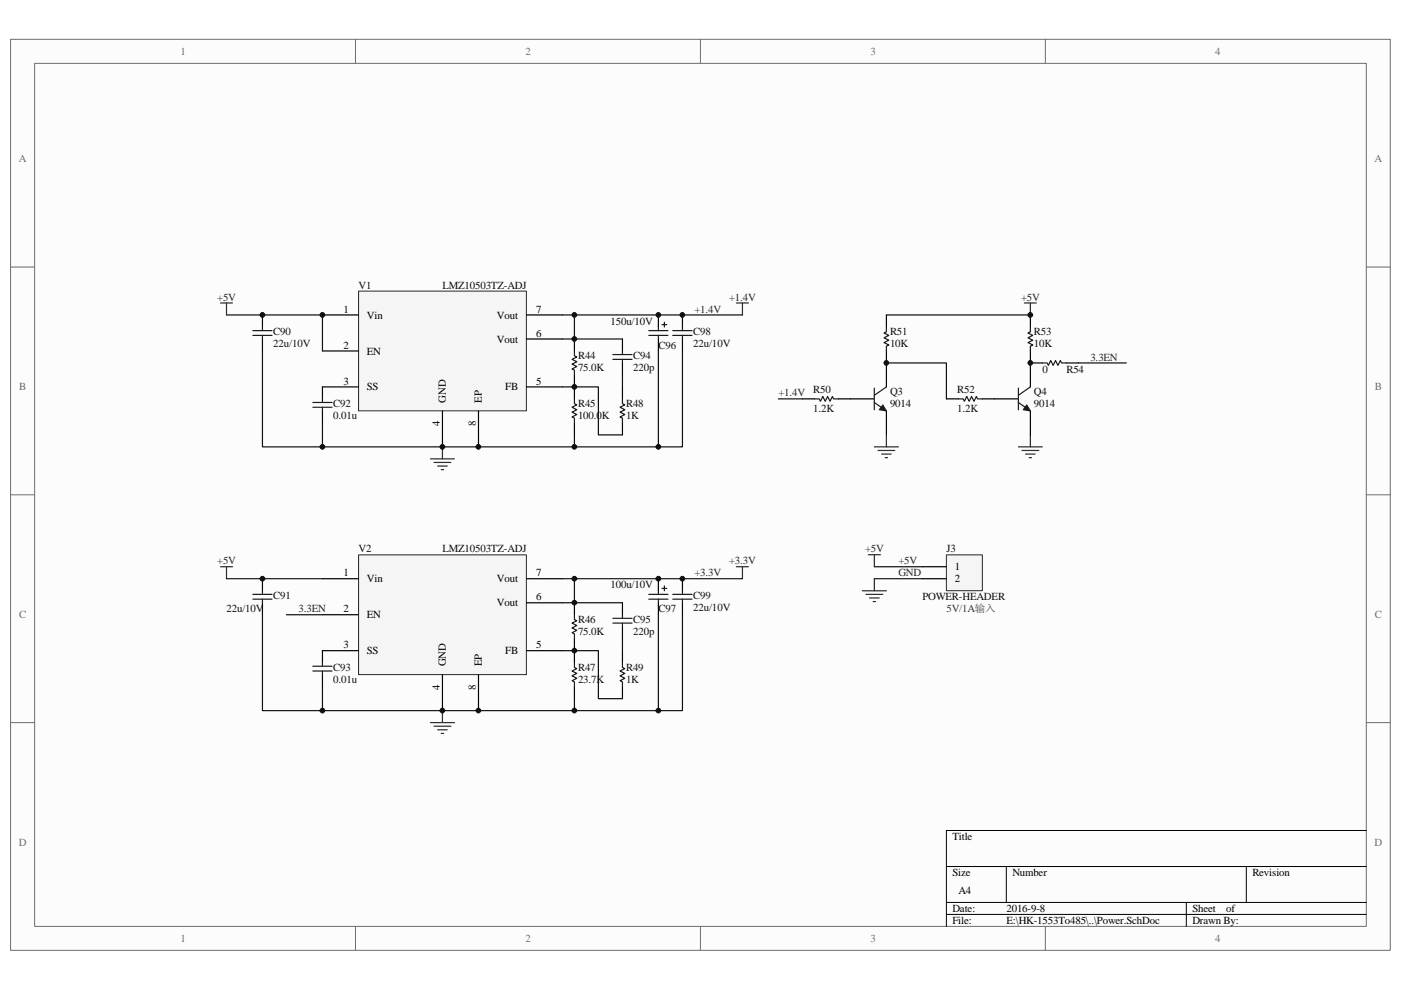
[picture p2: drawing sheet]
<svg xmlns="http://www.w3.org/2000/svg" width="297mm" height="210mm" viewBox="0 0 297 210" stroke-linecap="round" stroke-linejoin="round" font-family="sans-serif">
<path d="M2.3 8.4h292.5v193.2h-292.5z" fill="#fcfcfc"/>
<path d="M2.2 8.3h292.6v193.3h-292.6z" fill="none" stroke="#6e6e6e" stroke-width=".21"/>
<path d="M7.4 13.5h282.3v183h-282.3z" fill="#fcfcfc"/>
<g fill="none" stroke="#6e6e6e" stroke-width=".21">
<path d="M7.3 13.4h282.4v183.1h-282.4zM75.4 8.3v5.1M148.5 8.3v5.1M221.6 8.3v5.1M2.2 56.6h5.1M289.7 56.6h5.1M2.2 104.9h5.1M289.7 104.9h5.1M2.2 153.3h5.1M289.7 153.3h5.1M75.4 196.5v5.1M148.5 196.5v5.1"/>
<path d="M221.6 196.5v5.1"/>
</g>
<path d="M289.7 176.1h-89v20.4M200.7 183.8h89M200.7 191.4h89M200.7 194h89M213.4 183.8v7.6M251.5 191.4v5.1M264.2 183.8v7.6" fill="none" stroke="#000" stroke-width=".21"/>
<path d="M76 61.8h35.6v25.3h-35.6z" fill="#f5f5f5"/>
<path d="M76 61.7h35.6v25.4h-35.6z" fill="none" stroke="#262626" stroke-width=".21"/>
<g fill="none" stroke="#000" stroke-width=".25">
<path d="M55.6 66.8v2.6M55.6 71.9v2.5M68.4 66.8h7.6M68.4 74.4h7.6M111.6 66.8h7.6M111.6 71.9h7.6M121.8 71.9v2.5M121.8 79.5v5.1M132 71.9v2.5M132 77v2.5M139.6 66.8v2.6M139.6 71.9v2.5"/>
<path d="M144.7 66.8v2.6M144.7 71.9v2.5M68.4 87.2v2.5M76 82.1h-7.6v2.5M93.8 87.2v7.6M101.4 87.2v7.6M111.6 82.1h7.6M121.8 89.7v2.5M132 82.1v2.5M132 89.7v2.5"/>
</g>
<g fill="none" stroke="#1c1c1c" stroke-width=".25">
<path d="M53.6 71.1h4.1M53.6 70.1h4.1M55.6 69.4v.7M55.6 71.1v.8M121.8 74.4v1.1l.5 .2-1 .5 1 .5-1 .5 1 .5-1 .6 .5 .2v1M129.9 76.2h4.1M129.9 75.2h4.1M132 74.4v.8M132 76.2v.8M137.6 70.1h4M137.6 71.1h4M139.6 69.4v.7"/>
<path d="M139.6 71.1v.8M140.4 68.9h1M140.9 68.3v1.1M142.6 70.1h4.1M142.6 71.1h4.1M144.7 69.4v.7M144.7 71.1v.8M66.3 85.4h4.1M66.3 86.4h4.1M68.4 84.6v.8M68.4 86.4v.8M121.8 84.6v1l.5 .3-1 .5 1 .5-1 .5 1 .5-1 .5 .5 .3v1"/>
<path d="M132 84.6v1l.5 .3-1 .5 1 .5-1 .5 1 .5-1 .5 .5 .3v1"/>
</g>
<path d="M48 66.8h20.4v7.6M55.6 74.4v20.4h12.8M119.2 66.8h2.6v5.1M119.2 71.9h12.8M132 79.5v2.6M139.6 74.4v20.4h-71.2v-5.1M144.7 74.4v20.4h-5.1M119.2 82.1h7.7v10.1h5.1M121.8 92.2v2.6" fill="none" stroke="#0e0e0e" stroke-width=".25"/>
<path d="M91.3 97.3h5M92 98.1h3.6M92.8 98.8h2M93.6 99.6h.5M93.8 94.8v2.5" fill="none" stroke="#262626" stroke-width=".25"/>
<path d="M76 117.7h35.6v25.4h-35.6z" fill="#f5f5f5"/>
<path d="M76 117.7h35.6v25.4h-35.6z" fill="none" stroke="#262626" stroke-width=".21"/>
<g fill="none" stroke="#000" stroke-width=".25">
<path d="M187.9 66.8v2.6M187.9 74.4v7.7M218.5 66.8v2.6M218.5 74.4v7.7M218.5 77h2.5M226.1 77h2.5M170.1 84.6h2.6M185.4 84.6h-7.6M187.9 87.2v5M200.7 84.6h2.5M215.9 84.6h-7.6M218.5 87.2v5"/>
<path d="M55.6 122.7v2.6M55.6 127.8v2.6M68.4 122.7h7.6M68.4 130.4h7.6M76 138h-7.6v2.5M111.6 122.7h7.6M111.6 138h7.6M111.6 127.8h7.6M121.8 127.8v2.6M121.8 135.5v5M132 127.8v2.6M132 132.9v2.6"/>
<path d="M132 138v2.5M139.6 122.7v2.6M139.6 127.8v2.6M144.7 122.7v2.6M144.7 127.8v2.6M68.4 143.1v2.5M93.8 143.1v7.6M101.4 143.1v7.6M121.8 145.6v2.6M132 145.6v2.6"/>
</g>
<g fill="none" stroke="#1c1c1c" stroke-width=".25">
<path d="M187.9 69.4v1l-.5 .2 1 .5-1 .5 1 .6-1 .5 1 .5-.5 .2v1M218.5 69.4v1l-.6 .2 1.1 .5-1.1 .5 1.1 .6-1.1 .5 1.1 .5-.5 .2v1M221 77h1l.3 .5 .5-1 .5 1 .5-1 .5 1 .5-1 .3 .5h1M172.7 84.6h1l.2 .5 .6-1 .5 1 .5-1 .5 1 .5-1 .2 .5h1.1M185.4 85.4l2.5 1.8M185.4 82.3v4.6M187.9 82.1l-2.5 1.7M203.2 84.6h1l.3 .5 .5-1 .5 1 .5-1 .5 1 .5-1 .3 .5h1M215.9 85.4l2.6 1.8M215.9 82.3v4.6M218.5 82.1l-2.6 1.7M53.6 127.1h4.1"/>
<path d="M53.6 126.1h4.1M55.6 125.3v.8M55.6 127.1v.7M121.8 130.4v1l.5 .3-1 .5 1 .5-1 .5 1 .5-1 .5 .5 .3v1M129.9 132.2h4.1M129.9 131.1h4.1M132 130.4v.7M132 132.2v.7M137.6 126.1h4M137.6 127.1h4M139.6 125.3v.8M139.6 127.1v.7"/>
<path d="M140.4 124.8h1M140.9 124.3v1M142.6 126.1h4.1M142.6 127.1h4.1M144.7 125.3v.8M144.7 127.1v.7M66.3 141.3h4.1M66.3 142.3h4.1M68.4 140.5v.8M68.4 142.3v.8M121.8 140.5v1.1l.5 .2-1 .5 1 .5-1 .5 1 .6-1 .5 .5 .2v1M132 140.5v1.1l.5 .2-1 .5 1 .5-1 .5 1 .6-1 .5 .5 .2v1"/>
</g>
<g fill="none" stroke="#0e0e0e" stroke-width=".25">
<path d="M121.8 66.8h35.6M187.9 77h12.8v7.6M187.9 66.8h30.6M228.6 77h10.2M165 84.6h5.1M48 122.7h20.4M55.6 130.4v20.3h12.8M60.7 130.4h7.7M119.2 122.7h2.6v5.1M119.2 138h7.7v10.2h5.1M119.2 127.8h12.8M121.8 122.7h35.6"/>
<path d="M132 135.5v2.5M139.6 130.4v20.3h-71.2v-5.1M144.7 130.4v20.3h-5.1M121.8 148.2v2.5"/>
</g>
<g fill="none" stroke="#262626" stroke-width=".25">
<path d="M46.8 64.3h2.5M48 64.3v2.5M156.1 64.3h2.6M157.4 64.3v2.5M217.2 64.3h2.5M218.5 64.3v2.5M185.4 94.8h5.1M186.2 95.5h3.5M186.9 96.3h2.1M187.7 97.1h.5M187.9 92.2v2.6M215.9 94.8h5.1"/>
<path d="M216.7 95.5h3.5M217.4 96.3h2.1M218.2 97.1h.5M218.5 92.2v2.6M46.8 120.2h2.5M48 120.2v2.5M156.1 120.2h2.6M157.4 120.2v2.5M91.3 153.3h5M92 154h3.6M92.8 154.8h2M93.6 155.6h.5"/>
<path d="M93.8 150.7v2.6"/>
</g>
<g fill="#1c1c1c" stroke="#1c1c1c" stroke-width=".21">
<path d="M187.2 85.9l.7 1.3-1.5-.3z"/>
<path d="M217.7 85.9l.8 1.3-1.6-.3z"/>
</g>
<path d="M200.7 117.7h7.6v7.6h-7.6z" fill="#f5f5f5"/>
<path d="M200.7 117.7h7.6v7.6h-7.6z" fill="none" stroke="#262626" stroke-width=".21"/>
<path d="M195.6 120.2h5.1M195.6 122.7h5.1" fill="none" stroke="#000" stroke-width=".25"/>
<path d="M185.4 120.2h10.2M185.4 122.7h10.2" fill="none" stroke="#0e0e0e" stroke-width=".25"/>
<path d="M184.1 117.7h2.6M185.4 117.7v2.5M182.8 125.3h5.1M183.6 126.1h3.6M184.4 126.8h2M185.1 127.6h.5M185.4 122.7v2.6" fill="none" stroke="#262626" stroke-width=".25"/>
<g fill="#0e0e0e" stroke="#0e0e0e" stroke-width=".21">
<circle cx="55.6" cy="122.7" r=".49"/>
<circle cx="55.6" cy="66.8" r=".49"/>
<circle cx="68.4" cy="150.7" r=".49"/>
<circle cx="68.4" cy="94.8" r=".49"/>
<circle cx="68.4" cy="66.8" r=".49"/>
<circle cx="93.8" cy="150.7" r=".5"/>
<circle cx="93.8" cy="94.8" r=".5"/>
<circle cx="101.4" cy="150.7" r=".49"/>
<circle cx="101.4" cy="94.8" r=".49"/>
<circle cx="121.8" cy="150.7" r=".5"/>
<circle cx="121.8" cy="138" r=".5"/>
<circle cx="121.8" cy="127.8" r=".5"/>
<circle cx="121.8" cy="122.7" r=".5"/>
<circle cx="121.8" cy="94.8" r=".5"/>
<circle cx="121.8" cy="82.1" r=".5"/>
<circle cx="121.8" cy="71.9" r=".5"/>
<circle cx="121.8" cy="66.8" r=".5"/>
<circle cx="139.6" cy="150.7" r=".49"/>
<circle cx="139.6" cy="122.7" r=".49"/>
<circle cx="139.6" cy="94.8" r=".49"/>
<circle cx="139.6" cy="66.8" r=".49"/>
<circle cx="144.7" cy="122.7" r=".49"/>
<circle cx="144.7" cy="66.8" r=".49"/>
<circle cx="187.9" cy="77" r=".49"/>
<circle cx="218.4" cy="77" r=".5"/>
<circle cx="218.4" cy="66.8" r=".5"/>
</g>
<g font-size="2.3" fill="#706f64">
<text x="38.3" y="11.6">1</text>
<text x="111.4" y="11.6">2</text>
<text x="184.5" y="11.6">3</text>
<text x="257.7" y="11.6">4</text>
<text x="4" y="34.5">A</text>
<text x="291.4" y="34.5">A</text>
<text x="4" y="82.8">B</text>
<text x="291.5" y="82.8">B</text>
<text x="4" y="131.1">C</text>
<text x="291.5" y="131.1">C</text>
<text x="4" y="179.4">D</text>
<text x="291.4" y="179.4">D</text>
<text x="38.3" y="199.8">1</text>
<text x="111.4" y="199.8">2</text>
<text x="184.5" y="199.8">3</text>
<text x="257.7" y="199.8">4</text>
</g>
<g font-size="2.3" fill="#262626">
<text x="46.1" y="63.8">+5V</text>
<text x="154.6" y="63.8">+1.4V</text>
<text x="216.5" y="63.8">+5V</text>
<text x="147.2" y="66.3">+1.4V</text>
<text x="231.2" y="76.5">3.3EN</text>
<text x="165.1" y="84.1">+1.4V</text>
<text x="46.1" y="119.7">+5V</text>
<text x="154.6" y="119.7">+3.3V</text>
<text x="183.4" y="117.2">+5V</text>
<text x="190.5" y="119.7">+5V</text>
<text x="147.2" y="122.2">+3.3V</text>
<text x="190.5" y="122.2">GND</text>
<text x="63.3" y="129.9">3.3EN</text>
</g>
<g font-size="2.3" fill="#0e0e0e">
<text x="76" y="61.2">V1</text>
<text x="93.8" y="61.2">LMZ10503TZ-ADJ</text>
<text x="58" y="71.1">C90</text>
<text x="129.4" y="68.8">150u/10V</text>
<text x="147" y="71.1">C98</text>
<text x="188.7" y="71.1">R51</text>
<text x="219.2" y="71.1">R53</text>
<text x="58" y="73.7">22u/10V</text>
<text x="122.6" y="76.2">R44</text>
<text x="134.3" y="76.2">C94</text>
<text x="139.6" y="73.9">C96</text>
<text x="147" y="73.7">22u/10V</text>
<text x="188.7" y="73.7">10K</text>
<text x="219.2" y="73.7">10K</text>
<text x="122.6" y="78.8">75.0K</text>
<text x="134.3" y="78.8">220p</text>
<text x="172.4" y="83.3">R50</text>
<text x="188.7" y="83.8">Q3</text>
<text x="202.9" y="83.3">R52</text>
<text x="219.2" y="83.8">Q4</text>
<text x="221" y="79">0</text>
<text x="226.1" y="79">R54</text>
<text x="70.7" y="86.4">C92</text>
<text x="70.7" y="88.9">0.01u</text>
<text x="122.6" y="86.4">R45</text>
<text x="122.6" y="88.9">100.0K</text>
<text x="132.7" y="86.4">R48</text>
<text x="132.7" y="88.9">1K</text>
<text x="172.4" y="87.4">1.2K</text>
<text x="188.7" y="86.4">9014</text>
<text x="202.9" y="87.4">1.2K</text>
<text x="219.2" y="86.4">9014</text>
<text x="76" y="117.2">V2</text>
<text x="93.8" y="117.2">LMZ10503TZ-ADJ</text>
<text x="200.7" y="117.2">J3</text>
<text x="129.4" y="124.8">100u/10V</text>
<text x="48" y="129.9">22u/10V</text>
<text x="58" y="127.1">C91</text>
<text x="139.6" y="129.9">C97</text>
<text x="147" y="127.1">C99</text>
<text x="147" y="129.6">22u/10V</text>
<text x="195.6" y="127.3">POWER-HEADER</text>
<text x="122.6" y="132.2">R46</text>
<text x="122.6" y="134.7">75.0K</text>
<text x="134.3" y="132.2">C95</text>
<text x="134.3" y="134.7">220p</text>
<text x="70.7" y="142.3">C93</text>
<text x="122.6" y="142.3">R47</text>
<text x="132.7" y="142.3">R49</text>
<text x="70.7" y="144.9">0.01u</text>
<text x="122.6" y="144.9">23.7K</text>
<text x="132.7" y="144.9">1K</text>
</g>
<g font-size="2.3">
<text x="72.9" y="66.3">1</text>
<text x="77.8" y="67.6">Vin</text>
<text x="105.4" y="67.6">Vout</text>
<text x="113.7" y="71.4">6</text>
<text x="113.7" y="66.3">7</text>
<text x="72.9" y="73.9">2</text>
<text x="77.8" y="75.2">EN</text>
<text x="105.4" y="72.7">Vout</text>
<text x="72.9" y="81.6">3</text>
<text x="77.8" y="82.8">SS</text>
<text x="107.1" y="82.8">FB</text>
<text x="113.7" y="81.6">5</text>
<text x="94.5" y="85.4" transform="rotate(-90 94.5 85.4)">GND</text>
<text x="102.2" y="85.4" transform="rotate(-90 102.2 85.4)">EP</text>
<text x="93.3" y="90.3" transform="rotate(-90 93.3 90.3)">4</text>
<text x="100.9" y="90.3" transform="rotate(-90 100.9 90.3)">8</text>
<text x="72.9" y="122.2">1</text>
<text x="77.8" y="123.5">Vin</text>
<text x="105.4" y="123.5">Vout</text>
<text x="113.7" y="122.2">7</text>
<text x="202.4" y="121">1</text>
<text x="202.4" y="123.5">2</text>
<text x="72.9" y="129.9">2</text>
<text x="77.8" y="131.1">EN</text>
<text x="105.4" y="128.6">Vout</text>
<text x="113.7" y="127.3">6</text>
<text x="72.9" y="137.5">3</text>
<text x="113.7" y="137.5">5</text>
<text x="77.8" y="138.8">SS</text>
<text x="94.5" y="141.3" transform="rotate(-90 94.5 141.3)">GND</text>
<text x="102.2" y="141.3" transform="rotate(-90 102.2 141.3)">EP</text>
<text x="107.1" y="138.8">FB</text>
<text x="93.3" y="146.3" transform="rotate(-90 93.3 146.3)">4</text>
<text x="100.9" y="146.3" transform="rotate(-90 100.9 146.3)">8</text>
<text x="201.9" y="178.1">Title</text>
<text x="201.9" y="185.8">Size</text>
<text x="214.6" y="185.8">Number</text>
<text x="265.5" y="185.8">Revision</text>
<text x="203.2" y="189.6">A4</text>
<text x="201.9" y="193.4">Date:</text>
<text x="201.9" y="195.9">File:</text>
<text x="213.4" y="193.4">2016-9-8</text>
<text x="213.4" y="195.9">E:\HK-1553To485\..\Power.SchDoc</text>
<text x="252.8" y="195.9">Drawn By:</text>
<text x="252.8" y="193.4">Sheet</text>
<text x="259.9" y="193.4">of</text>
</g>
<text font-size="2.3" fill="#393939" x="200.7" y="129.9">5V/1A输入</text>
</svg>
